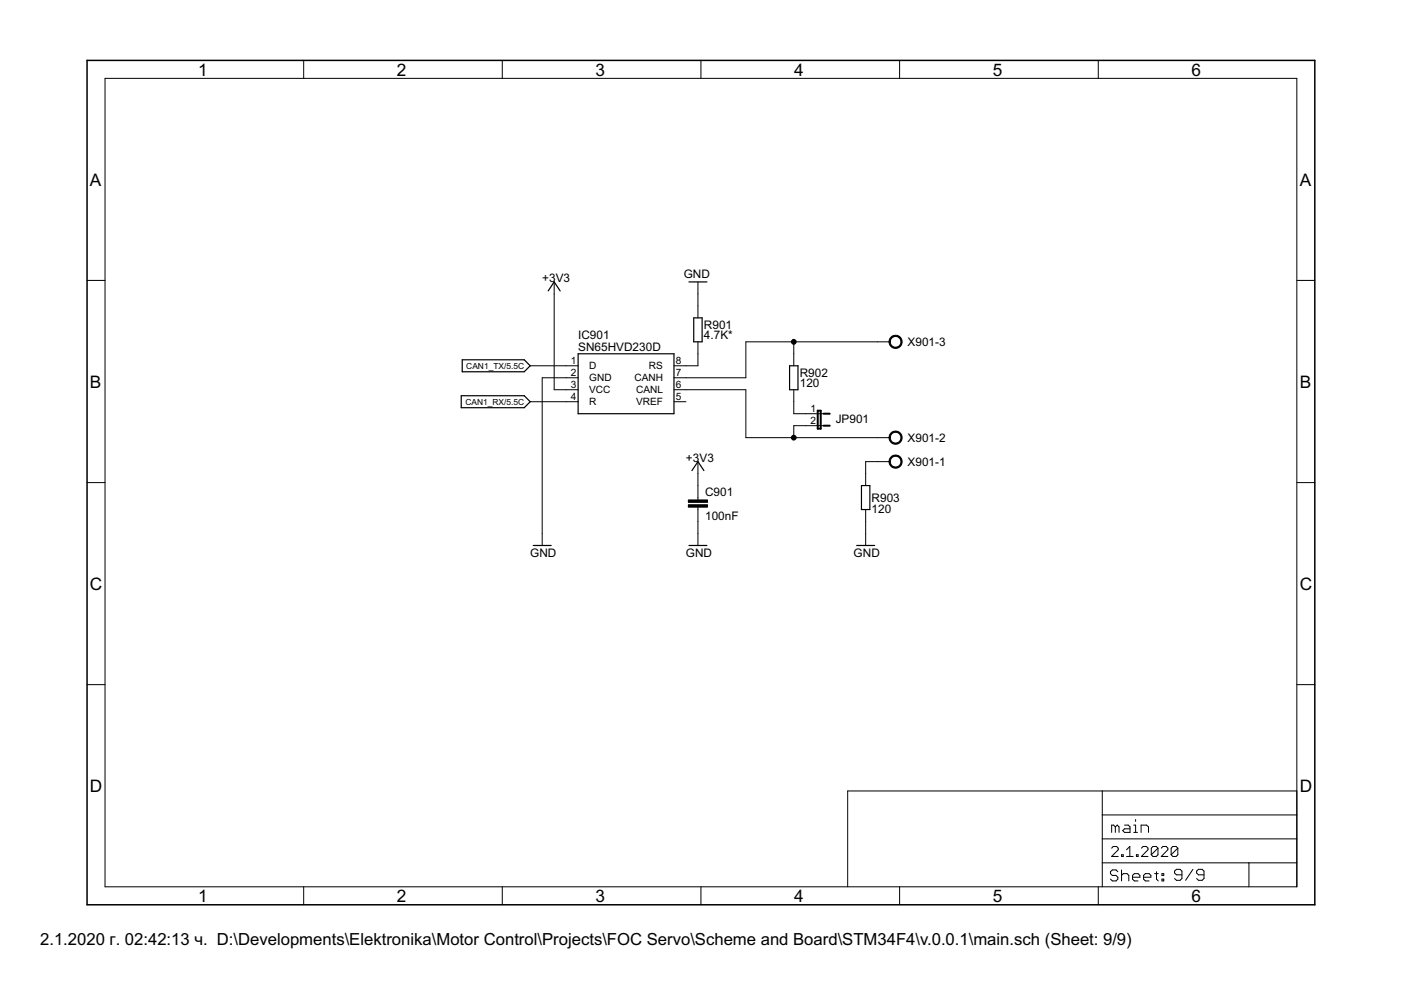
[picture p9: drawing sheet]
<svg xmlns="http://www.w3.org/2000/svg" width="297mm" height="210mm" viewBox="0 0 297 210" stroke-linecap="round" stroke-linejoin="round" font-family="sans-serif">
<g fill="#000" stroke="#000" stroke-width=".25">
<path d="M117.5 59.8l-1.3 1.9zM146.1 59.8h3.8zM98 76.3v2.5zM98 78.8h13.1zM98 76.3h13.1zM112.4 77.6l-1.3 1.2zM111.1 76.3l1.3 1.3zM117.5 59.8l1.3 1.9zM122.6 75h20.3zM142.9 75v12.7zM147.1 67.4v5.1zM148.9 67.4v5.1z"/>
<path d="M147.1 67.4h1.8zM147.1 72.5h1.8zM167.4 77.6v5zM167.4 77.6h1.8zM97.8 83.9v2.5zM97.8 86.4h13.3zM97.8 83.9h13.3zM112.4 85.2l-1.3 1.2zM111.1 83.9l1.3 1.3zM122.6 75v12.7zM122.6 87.7h20.3zM148 97.9l-1.3 1.9z"/>
<path d="M148 97.9l1.2 1.9zM169.2 77.6v5zM167.4 82.6h1.8zM113.1 115.7h3.8zM146.1 115.7h3.8zM181.6 115.7h3.8zM182.6 103v5zM184.4 103v5zM182.6 103h1.8zM182.6 108h1.8z"/>
</g>
<g fill="#000" stroke="#000" stroke-width=".21">
<path d="M22.3 16.6v171.4zM64.4 12.8v3.8zM106.5 12.8v3.8zM148.6 12.8v3.8zM190.7 12.8v3.8zM232.9 12.8v3.8zM22.3 16.6h252.7zM18.5 59.5h3.8zM275 59.5h3.8zM112.4 77.6h7.6zM117.5 59.8v2.5zM120 77.6h2.6z"/>
<path d="M142.9 77.6h2.5zM148 59.8v2.5zM148 64.9v2.5zM148 72.5v2.5zM148 62.3v2.6zM148 75v2.6zM145.4 77.6h2.6zM158.1 72.5h10.2zM168.3 75v2.6zM168.3 72.5v2.5zM186.1 72.5h2.5zM168.3 72.5h17.8z"/>
<path d="M112.4 85.2h7.6zM115 80.1v33zM117.5 62.3v20.3zM120 80.1h2.6zM120 82.6h2.6zM120 85.2h2.6zM115 80.1h5zM117.5 82.6h2.5zM142.9 85.2h2.5zM142.9 82.6h2.5zM142.9 80.1h2.5zM145.4 80.1h12.7z"/>
<path d="M145.4 82.6h12.7zM158.1 72.5v7.6zM158.1 82.6v10.2zM158.1 92.8h10.2zM168.3 82.6v2.6zM168.3 85.2v2.5zM168.3 90.3v2.5zM170.8 87.7h2.6zM170.8 90.3h2.6zM168.3 87.7h2.5zM168.3 90.3h2.5zM173.4 87.7h1.2z"/>
<path d="M173.4 90.3h1.2zM183.5 97.9v2.5zM186.1 97.9h2.5zM186.1 92.8h2.5zM168.3 92.8h17.8zM183.5 97.9h2.6zM18.5 102.3h3.8zM115 113.1v2.6zM148 103v2.5zM148 108v2.6zM148 105.5v.5zM148 107.5v.5z"/>
<path d="M148 113.1v2.6zM148 97.9v2.5zM148 110.6v2.5zM148 100.4v2.6zM183.5 100.4v2.6zM183.5 108v2.6zM183.5 113.1v2.6zM183.5 110.6v2.5zM275 102.3h3.8zM18.5 145.2h3.8zM275 145.2h3.8zM179.7 167.7h54z"/>
<path d="M233.7 167.7h41.3zM233.7 177.9h41.3zM233.7 172.8v5.1zM233.7 172.8h41.3zM233.7 167.7v5.1zM235.7 174.9v1.6zM235.7 174.9h.4zM236 179.5l-.3 .3zM236.1 174.9l.4 .4zM236.5 175.3v1.2zM236.5 175.3l.4-.4zM236 179.5h.7z"/>
<path d="M236.9 174.9l.4 .4zM236.7 179.5l.4 .3zM237.3 175.3v1.2zM238 176.1l.4-.4zM238.4 174.9h.8zM238 176.1l.4 .4zM238.4 175.7h1.2zM239.2 174.9l.4 .4zM239.5 179.5v2.1zM239.6 175.3v1.2zM238.4 176.5h1.2zM240.4 174.9h.4z"/>
<path d="M240.4 176.5h.8zM240.8 174.9v1.6zM240.8 173.8v.4zM241.9 174.9v1.6zM241.9 174.9h1.2zM242.4 179.5l-.4 .3zM242.4 179.5h.7zM243.1 174.9l.4 .4zM243.1 179.5l.3 .3zM243.5 175.3v1.2zM244.5 179.5l-.4 .3zM244.5 179.5h.7z"/>
<path d="M245.2 179.5l.3 .3zM245.5 179.8v1.4zM246.5 179.5l-.3 .3zM246.5 179.5h.8zM247.3 179.5l.3 .3zM248.7 179.5l-.4 .3zM248.7 179.5h.7zM249.4 179.5l.3 .3zM249.7 179.8v1.4zM275 172.8v5.1zM275 167.7v5.1zM22.3 188h252.7z"/>
<path d="M64.4 188v3.8zM106.5 188v3.8zM148.6 188v3.8zM179.7 167.7v20.3zM190.7 188v3.8zM232.9 188v3.8zM233.7 182.9v5.1zM233.7 177.9v5zM235.4 184.8v.4zM235.4 185.2l.4 .4zM237.1 180.2l-1.4 1.4zM235.4 184.8l.4-.4z"/>
<path d="M235.8 185.6h.8zM235.4 186.4l.4 .4zM235.8 184.4h.8zM236.6 185.6l.4 .4zM235.8 186.8h.8zM236.6 184.4l.4 .4zM237 186v.4zM237 186.4l-.4 .4zM235.7 181.6h1.4zM237.1 179.8v.4zM237.8 181.2v.4zM237.8 181.2h.3z"/>
<path d="M237.8 184.4v2.4zM237.8 185.6l.4-.4zM238.1 181.2v.4zM237.8 181.6h.3zM238.2 185.2h.8zM238.8 180.2l.7-.7zM238.8 181.6h1.4zM239 185.2l.3 .4zM239.3 185.6v1.2zM240.1 185.6v.8zM240.1 185.6l.4-.4zM240.1 186.4l.4 .4z"/>
<path d="M240.5 185.2h.8zM240.9 181.2v.4zM240.9 181.2h.4zM240.5 186.8h.8zM241.3 185.2l.4 .4zM241.3 181.2v.4zM240.9 181.6h.4zM241.7 185.6v.4zM240.1 186h1.6zM243.4 180.2l-1.4 1.4zM242.5 185.6v.8zM242.5 185.6l.3-.4z"/>
<path d="M242.5 186.4l.3 .4zM242.8 185.2h.8zM242 181.6h1.4zM243.4 179.8v.4zM242.8 186.8h.8zM243.6 185.2l.4 .4zM244 185.6v.4zM242.5 186h1.5zM244.1 179.8v1.4zM244.1 181.2l1.4-1.4zM244.1 181.2l.4 .4zM244.8 185.2h.8z"/>
<path d="M244.5 181.6h.7zM245.2 184.8v1.6zM245.2 186.4l.4 .4zM245.5 181.2l-.3 .4zM247.6 180.2l-1.4 1.4zM246.4 185.2h.3zM246.4 185.2v.4zM246.4 186.4h.3zM246.4 186.4v.4zM246.7 185.2v.4zM246.4 185.6h.3zM246.7 186.4v.4z"/>
<path d="M246.4 186.8h.3zM246.2 181.6h1.4zM247.6 179.8v.4zM248.3 179.8v1.4zM248.3 181.2l1.4-1.4zM248.3 181.2l.4 .4zM249 186.3l.4 .3zM249 184.7v.4zM249 185.1l.4 .4zM248.7 181.6h.7zM249.4 186.6h.8zM249 184.7l.4-.4z"/>
<path d="M249.4 185.5h1.2zM249.7 181.2l-.3 .4zM250.2 186.6l.4-.3zM249.4 184.3h.8zM250.6 184.7v1.6zM250.2 184.3l.4 .4zM252.9 184.3l-1.5 2.3zM253.7 186.3l.4 .3zM253.7 184.7v.4zM253.7 185.1l.4 .4zM254.1 186.6h.8zM253.7 184.7l.4-.4z"/>
<path d="M254.1 185.5h1.2zM254.9 186.6l.4-.3zM254.1 184.3h.8zM255.3 184.7v1.6zM254.9 184.3l.4 .4zM264.8 182.9v5.1zM264.8 182.9h10.2zM233.7 182.9h31.1zM275 182.9v5.1zM275 177.9v5zM275 16.6v171.4z"/>
<path d="M188.9 71.5a1.39 1.39 0 0 1 2.2 .3 1.39 1.39 0 0 1-.8 2 1.39 1.39 0 0 1-1.8-1.3h.2a1.14 1.14 0 0 1 1.6-1.1 1.14 1.14 0 0 1 .3 1.9 1.14 1.14 0 0 1-1.8-.5l-.1-.3h-.2z" fill-rule="evenodd"/>
<path d="M188.9 96.9a1.39 1.39 0 0 1 2.2 .3 1.39 1.39 0 0 1-.8 2 1.39 1.39 0 0 1-1.8-1.3h.2a1.14 1.14 0 0 1 1.6-1.1 1.14 1.14 0 0 1 .3 1.9 1.14 1.14 0 0 1-1.8-.6l-.1-.2h-.2z" fill-rule="evenodd"/>
<path d="M188.9 91.8a1.39 1.39 0 0 1 2.2 .3 1.39 1.39 0 0 1-.8 2 1.39 1.39 0 0 1-1.8-1.3h.2a1.14 1.14 0 0 1 1.6-1.1 1.14 1.14 0 0 1 .3 1.9 1.14 1.14 0 0 1-1.8-.5l-.1-.3h-.2z" fill-rule="evenodd"/>
<circle cx="168.3" cy="72.5" r=".51"/>
<circle cx="168.3" cy="92.8" r=".51"/>
</g>
<path d="M18.5 12.8v179zM18.5 12.8h260.3zM18.5 191.8h260.3zM278.8 12.8v179z" fill="#000" stroke="#000" stroke-width=".32"/>
<path d="M173.4 87.1v3.8zM173.4 90.9h.6zM174 87.1v3.8zM173.4 87.1h.6zM174.6 87.7h1.3zM174.6 90.3h1.3z" fill="#000" stroke="#000" stroke-width=".42"/>
<path d="M145.9 107h4.1v.5h-4.1zM145.9 106h4.1v.5h-4.1z" fill="#000" stroke="#000" stroke-width=".21"/>
<g font-size="4.1">
<text x="42" y="16">1</text>
<text x="84.1" y="16">2</text>
<text x="126.3" y="16">3</text>
<text x="168.4" y="16">4</text>
<text x="210.5" y="16">5</text>
<text x="252.6" y="16">6</text>
<text x="19.1" y="39.3">A</text>
<text x="275.6" y="39.3">A</text>
<text x="19.1" y="82.2">B</text>
<text x="275.6" y="82.2">B</text>
<text x="19.1" y="125">C</text>
<text x="275.6" y="125">C</text>
<text x="19.1" y="167.9">D</text>
<text x="275.6" y="167.9">D</text>
<text x="42" y="191.2">1</text>
<text x="84.1" y="191.2">2</text>
<text x="126.3" y="191.2">3</text>
<text x="168.4" y="191.2">4</text>
<text x="210.5" y="191.2">5</text>
<text x="252.6" y="191.2">6</text>
</g>
<text font-size="4" x="8.5" y="200.4">2.1.2020 г. 02:42:13 ч. D:\Developments\Elektronika\Motor Control\Projects\FOC Servo\Scheme and Board\STM34F4\v.0.0.1\main.sch (Sheet: 9/9)</text>
<g font-size="2.8">
<text x="115" y="59.8">+3</text>
<text x="117.8" y="59.8">V3</text>
<text x="145" y="59">GND</text>
<text x="122.6" y="71.8">IC901</text>
<text x="149.2" y="72">4.7K*</text>
<text x="149.2" y="69.7">R901</text>
<text x="122.6" y="74.4">SN65HVD230D</text>
<text x="192.4" y="73.4">X901-3</text>
<text x="169.6" y="82.1">120</text>
<text x="169.6" y="79.9">R902</text>
<text x="177.2" y="89.6">JP901</text>
<text x="192.4" y="93.7">X901-2</text>
<text x="145.4" y="97.9">+3V3</text>
<text x="192.4" y="98.8">X901-1</text>
<text x="149.5" y="105.1">C901</text>
<text x="184.8" y="106.5">R903</text>
<text x="149.5" y="110.2">100nF</text>
<text x="184.8" y="108.8">120</text>
<text x="112.4" y="118.2">GND</text>
<text x="145.4" y="118.2">GND</text>
<text x="181" y="118.2">GND</text>
</g>
<g font-size="2.4">
<text x="121" y="77.2">1</text>
<text x="143.3" y="77.2">8</text>
<text x="121" y="79.7">2</text>
<text x="121" y="82.3">3</text>
<text x="124.9" y="78.3">D</text>
<text x="124.9" y="80.9">GND</text>
<text x="124.9" y="83.4">VCC</text>
<text x="134.5" y="80.9">CANH</text>
<text x="134.9" y="83.4">CANL</text>
<text x="137.6" y="78.3">RS</text>
<text x="143.3" y="82.3">6</text>
<text x="143.3" y="79.7">7</text>
<text x="121" y="84.8">4</text>
<text x="124.9" y="85.9">R</text>
<text x="134.9" y="85.9">VREF</text>
<text x="143.3" y="84.8">5</text>
<text x="171.8" y="87.4">1</text>
<text x="171.8" y="89.9">2</text>
</g>
<g font-size="2">
<text x="98.9" y="78.2">CAN1_TX/5.5C</text>
<text x="98.7" y="85.8">CAN1_RX/5.5C</text>
</g>
</svg>
